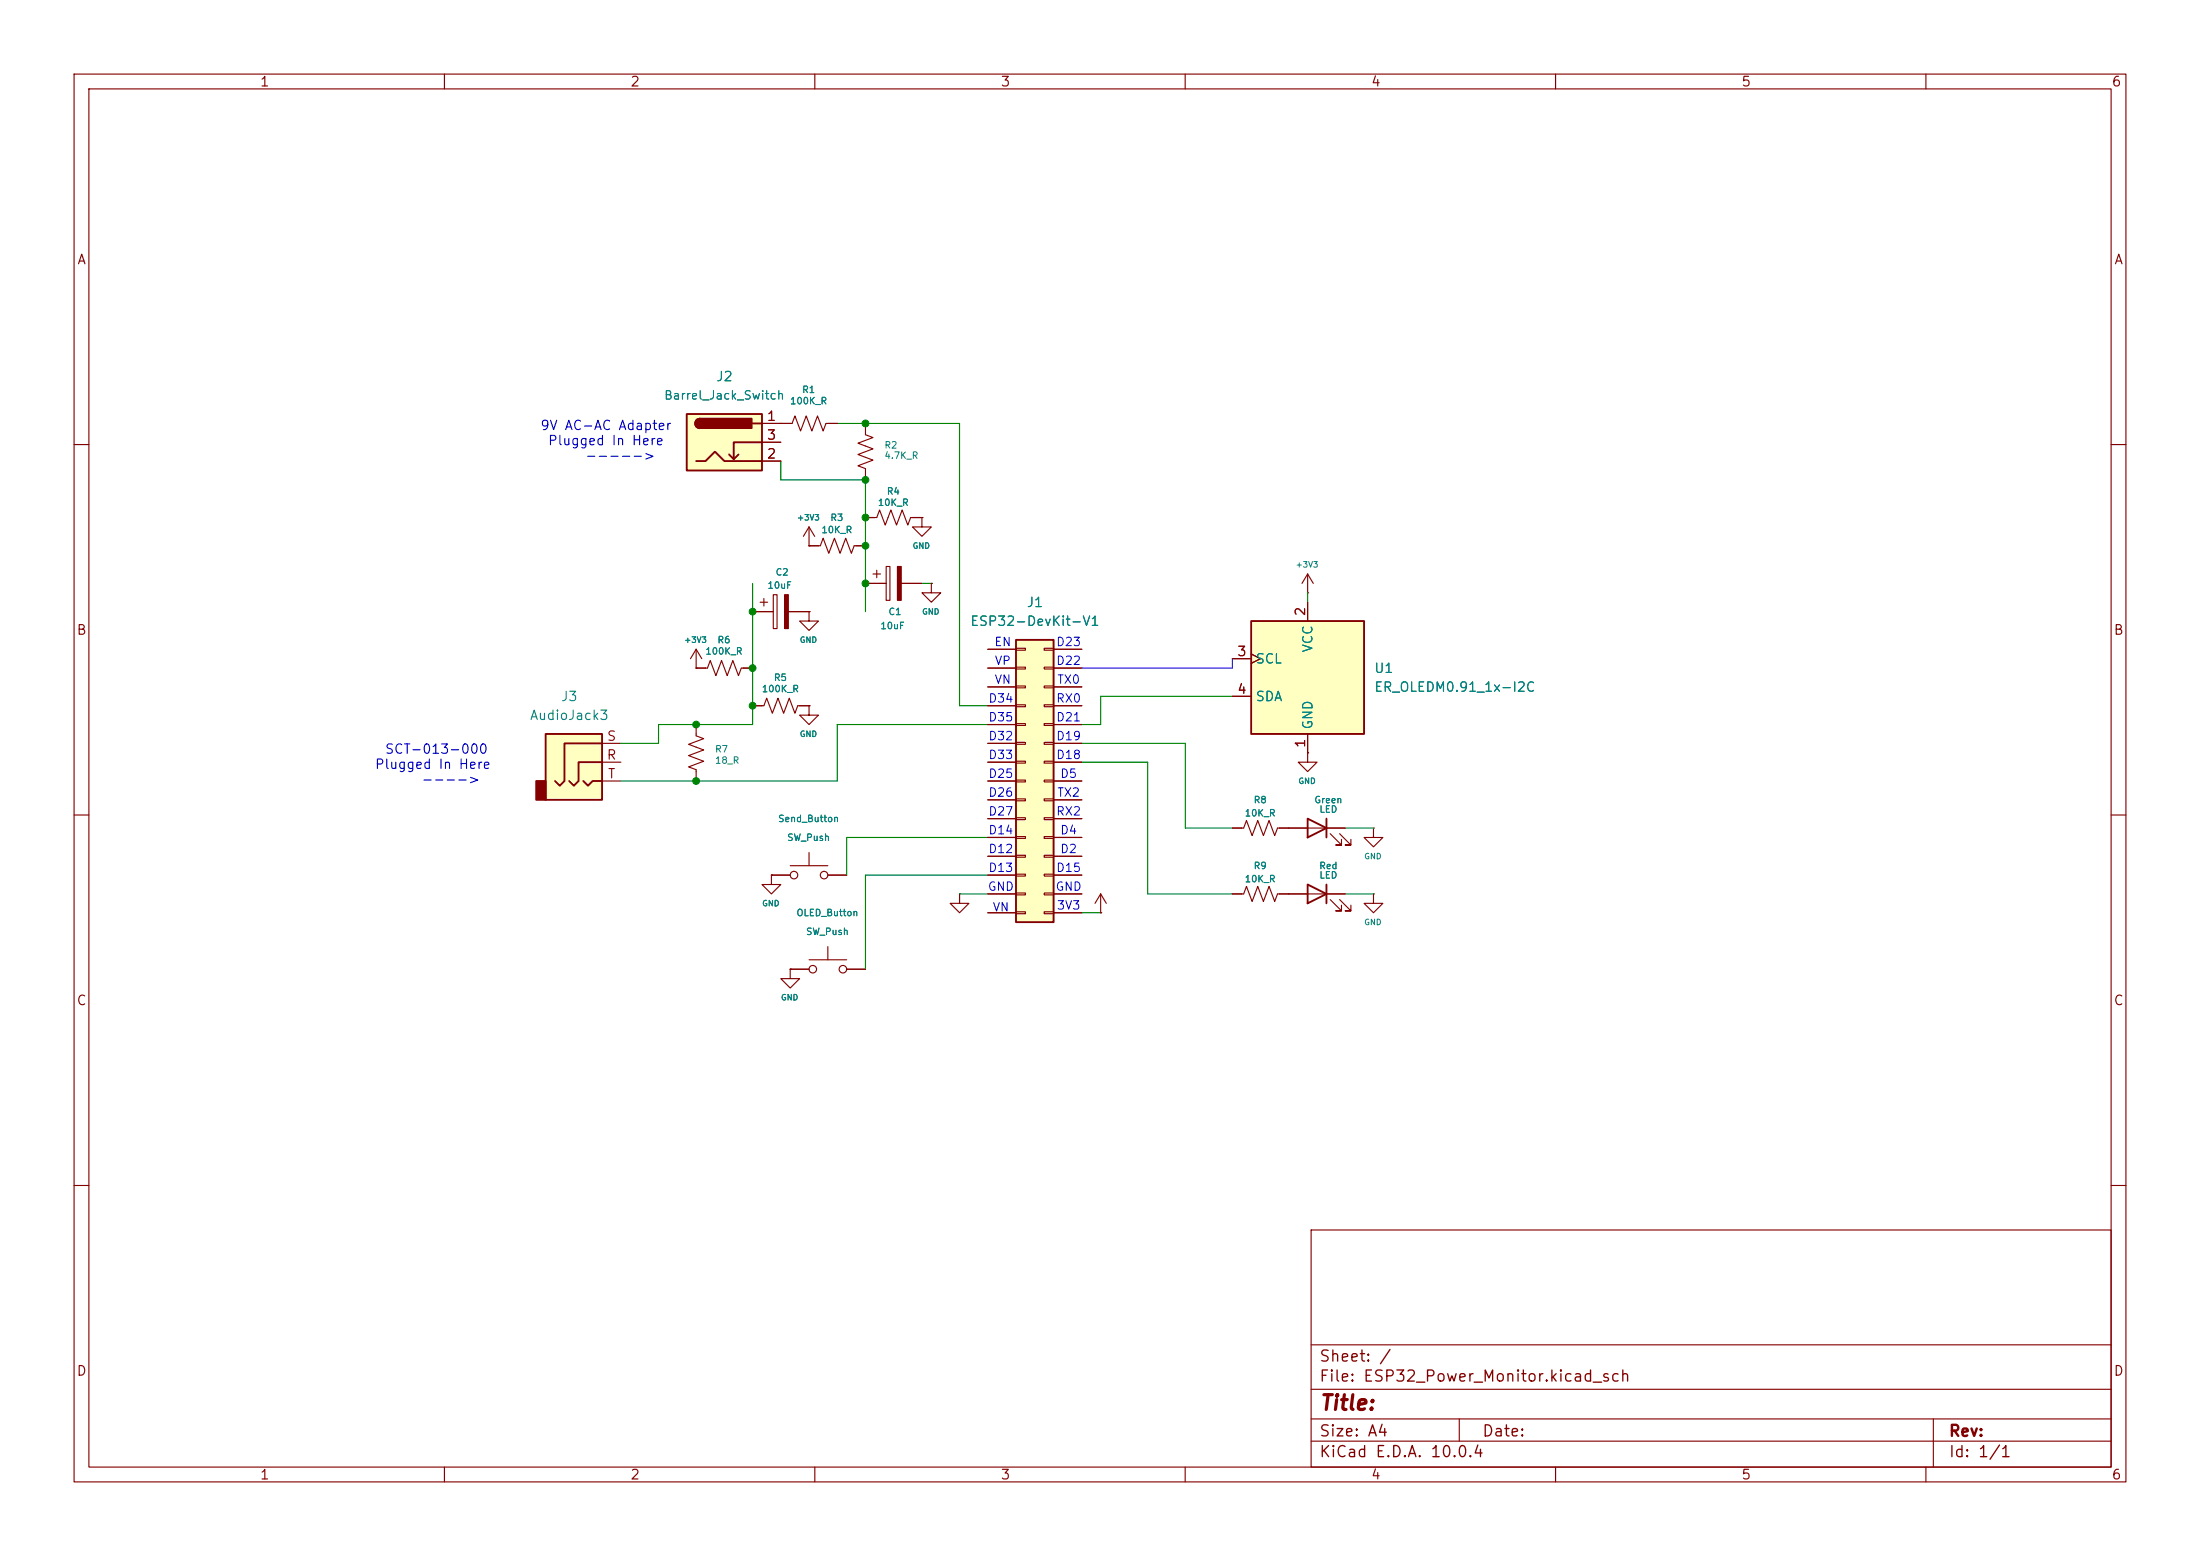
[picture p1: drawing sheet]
<svg xmlns="http://www.w3.org/2000/svg" width="297mm" height="210mm" viewBox="0 0 297 210" stroke-linecap="round" stroke-linejoin="round" font-family="sans-serif">
<path d="M0 0h297v210h-297z" fill="#fff" stroke="#fff" stroke-width=".14"/>
<g fill="none" stroke="#840000" stroke-width=".15">
<path d="M10 10h277v190h-277zM12 12h273v186h-273zM60 10v2M110 10v2M160 10v2M210 10v2M260 10v2M116.8 57.2v1.5l1.1 .4-2.1 .7 2.1 .8-2.1 .7 2.1 .8-2.1 .8 1 .3v1.6M10 60h2M285 60h2M94 90.2h.1M94 97.8v1.5l1 .4-2 .8 2 .7-2 .8 2 .7-2 .8 1 .4v1.5"/>
<path d="M94 87.6l-.8 1.3M94 87.6l.7 1.3M94 87.6v2.6M101.6 95.3h1.5l.4-1.1 .8 2.1 .7-2.1 .8 2.1 .8-2.1 .7 2.1 .4-1h1.5M101.6 82.6h2.8M102.6 81.3h1M103.1 80.8v1M104.4 80.3h.5v4.5h-.5zM106.4 82.6h2.8M109.2 82.6v1.2h1.3l-1.3 1.3-1.3-1.3h1.3M109.2 82.6h.1M10 110h2"/>
<path d="M285 110h2M148.6 123.2h.1M148.6 120.7l-.8 1.2M148.6 120.7l.8 1.2M148.6 120.7v2.5M185.4 120.7v1.2h1.3l-1.3 1.3-1.3-1.3h1.3M185.4 120.7h.1M10 160h2M177 166h108v32h-108zM285 160h2M60 198v2M110 198v2"/>
<path d="M160 198v2M177 194.5h108M177 191.5h108M177 187.5h108M177 181.5h108M197 191.5v3M210 198v2M260 198v2M261 191.5v6.5"/>
</g>
<path d="M105.9 80.3h.5v4.5h-.5z" fill="#840000" stroke="#840000" stroke-width=".15"/>
<path d="M73.7 99.1h7.6v8.9h-7.6z" fill="#ffffc2"/>
<path d="M72.4 105.4h1.3v2.6h-1.3z" fill="#840000" stroke="#840000" stroke-width=".25"/>
<path d="M73.7 99.1h7.6v8.9h-7.6zM78.7 105.4l.7 .6 .6-.6h1.3M81.3 102.9h-3.2v2.5l-.6 .6-.7-.6M81.3 100.3h-5.1v5.1l-.6 .6-.7-.6" fill="none" stroke="#840000" stroke-width=".25"/>
<path d="M176.5 77.5l-.7 1.2M176.5 77.5l.8 1.2M176.5 77.5v2.5M176.5 80h.1M81.3 102.9h2.5M81.3 100.3h2.5M81.3 105.4h2.5" fill="none" stroke="#840000" stroke-width=".15"/>
<path d="M92.7 55.9h10.2v7.6h-10.2z" fill="#ffffc2"/>
<path d="M92.7 55.9h10.2v7.6h-10.2zM94.5 56.5a.64 .64 0 0 0-.6 .7 .64 .64 0 0 0 .6 .6M101.6 57.2h1.3M102.9 59.7h-3.8v2.3l-.7-.7M94 62.2h1.2l1.3-1.2 1.3 1.2h5.1M99.7 61.3l-.6 .7M176.5 119.4l2.6 1.3-2.6 1.2zM176.5 110.5l2.6 1.3-2.6 1.2zM179.1 110.5v2.5M179.1 119.4v2.5" fill="none" stroke="#840000" stroke-width=".25"/>
<g fill="#840000" stroke="#840000" stroke-width=".25">
<path d="M94 56.7l.5-.2v1.3a.63 .63 0 0 1-.6-.4 .63 .63 0 0 1 .1-.7z"/>
<path d="M94.5 56.5h7v1.3h-7z"/>
</g>
<g fill="none" stroke="#840000" stroke-width=".15">
<path d="M102.9 57.2h4l.4-1.1 .8 2.1 .7-2.1 .8 2.1 .8-2.1 .7 2.1 .4-1h1.5M102.9 59.7h2.5M102.9 62.2h2.5M94 90.2h1.5l.4-1 .7 2 .8-2 .8 2 .7-2 .8 2 .4-1h1.5M109.2 95.3v1.2h1.3l-1.3 1.3-1.3-1.3h1.3M109.2 95.3h.1M166.4 111.8h1.5l.4-1.1 .7 2.1 .8-2.1 .8 2.1 .7-2.1 .8 2.1 .4-1h9.1M176.5 101.6v1.3h1.3l-1.3 1.2-1.2-1.2h1.2M176.5 101.6h.1M179.6 112.5l1.5 1.5h-.8h.8v-.7M180.8 112.5l1.6 1.5h-.8h.8v-.7M185.4 111.8v1.2h1.3l-1.3 1.3-1.3-1.3h1.3"/>
<path d="M185.4 111.8h.1M166.4 120.7h1.5l.4-1.1 .7 2.1 .8-2.1 .8 2.1 .7-2.1 .8 2.1 .4-1h9.1M179.6 121.4l1.5 1.5h-.8h.8v-.7M180.8 121.4l1.6 1.5h-.8h.8v-.7"/>
</g>
<path d="M168.9 83.8h15.2v15.3h-15.2z" fill="#ffffc2"/>
<path d="M168.9 83.8h15.2v15.3h-15.2z" fill="none" stroke="#840000" stroke-width=".25"/>
<g fill="none" stroke="#840000" stroke-width=".15">
<path d="M109.2 73.7h.1M109.2 73.7h1.5l.4-1.1 .8 2.1 .7-2.1 .8 2.1 .8-2.1 .7 2.1 .4-1h1.5M109.2 71.1l-.7 1.3M109.2 71.1l.8 1.3M109.2 71.1v2.6M116.8 69.9h1.6l.3-1.1 .8 2.1 .8-2.1 .7 2.1 .8-2.1 .8 2.1 .3-1h1.6M124.5 69.9v1.2h1.2l-1.2 1.3-1.3-1.3h1.3M124.5 69.9h.1M166.4 88.9h2.5M166.4 94h2.5M168.9 88.3l1.3 .6-1.3 .6M176.5 81.3v2.5"/>
<path d="M176.5 99.1v2.5M104.1 118.1v1.3h1.3l-1.3 1.3-1.2-1.3h1.2M104.1 118.1h.1M104.1 118.1h2.6M106.7 116.8h5.1M109.2 115.1v1.7M111.8 118.1h2.5M106.7 130.8v1.3h1.2l-1.2 1.3-1.3-1.3h1.3M106.7 130.8h.1M106.7 130.8h2.5M109.2 129.5h5.1M111.8 127.8v1.7"/>
<path d="M114.3 130.8h2.5M129.5 120.7v1.2h1.3l-1.3 1.3-1.2-1.3h1.2M129.5 120.7h.1"/>
<circle cx="107.2" cy="118.1" r=".51"/>
<circle cx="111.3" cy="118.1" r=".51"/>
<circle cx="109.7" cy="130.8" r=".51"/>
<circle cx="113.8" cy="130.8" r=".51"/>
</g>
<path d="M137.2 86.4h5v38.1h-5z" fill="#ffffc2"/>
<path d="M137.2 86.4h5v38.1h-5z" fill="none" stroke="#840000" stroke-width=".25"/>
<g fill="none" stroke="#840000" stroke-width=".15">
<path d="M102.9 57.2h3.8M102.9 59.7h2.5M111.8 57.2h1.2M102.9 62.2h2.5M109.2 73.7h.1M109.2 73.7h1.3M115.6 73.7h1.2M116.8 78.7h2.8M116.8 69.9h1.3M117.9 77.5h1M118.4 77v1M119.6 76.5h.5v4.5h-.5z"/>
<path d="M121.7 78.7h2.8M123.2 69.9h1.3M124.5 69.9h.1M125.7 78.7v1.3h1.3l-1.3 1.3-1.2-1.3h1.2M125.7 78.7h.1M94 90.2h.1M94 90.2h1.2M100.3 90.2h1.3M101.6 95.3h1.3M101.6 82.6h2.8M106.4 82.6h2.8M107.9 95.3h1.3"/>
<path d="M109.2 82.6h.1M109.2 95.3h.1M133.3 87.6h3.9M133.3 90.2h3.9M133.3 92.7h3.9M133.3 95.3h3.9M133.3 97.8h3.9M137.2 87.5h1.2v.3h-1.2zM137.2 90h1.2v.3h-1.2zM137.2 92.6h1.2v.2h-1.2zM137.2 95.1h1.2v.3h-1.2zM137.2 97.7h1.2v.2h-1.2z"/>
<path d="M141 87.5h1.2v.3h-1.2zM141 90h1.2v.3h-1.2zM141 92.6h1.2v.2h-1.2zM141 95.1h1.2v.3h-1.2zM141 97.7h1.2v.2h-1.2zM142.2 87.6h3.8M142.2 90.2h3.8M142.2 92.7h3.8M142.2 95.3h3.8M142.2 97.8h3.8M166.4 88.9h2.5M166.4 94h2.5"/>
<path d="M168.9 88.3l1.3 .6-1.3 .6M176.5 81.3v2.5M176.5 99.1v2.5M104.1 118.1h.1M104.1 118.1h2.6M111.8 118.1h2.5M133.3 100.3h3.9M133.3 102.9h3.9M133.3 105.4h3.9M133.3 108h3.9M133.3 110.5h3.9M133.3 113h3.9"/>
<path d="M133.3 115.6h3.9M133.3 118.1h3.9M137.2 100.2h1.2v.3h-1.2zM137.2 102.7h1.2v.3h-1.2zM137.2 105.3h1.2v.2h-1.2zM137.2 107.8h1.2v.3h-1.2zM137.2 110.4h1.2v.2h-1.2zM137.2 112.9h1.2v.3h-1.2zM137.2 115.4h1.2v.3h-1.2zM137.2 118h1.2v.2h-1.2zM141 100.2h1.2v.3h-1.2zM141 102.7h1.2v.3h-1.2z"/>
<path d="M141 105.3h1.2v.2h-1.2zM141 107.8h1.2v.3h-1.2zM141 110.4h1.2v.2h-1.2zM141 112.9h1.2v.3h-1.2zM141 115.4h1.2v.3h-1.2zM141 118h1.2v.2h-1.2zM142.2 100.3h3.8M142.2 102.9h3.8M142.2 105.4h3.8M142.2 108h3.8M142.2 110.5h3.8M142.2 113h3.8"/>
<path d="M142.2 115.6h3.8M142.2 118.1h3.8M166.4 111.8h1.2M172.7 111.8h3.8M176.5 101.6h.1M179.1 111.8h2.5M106.7 130.8h.1M106.7 130.8h2.5M114.3 130.8h2.5M133.3 120.7h3.9M133.3 123.2h3.9M137.2 120.5h1.2v.3h-1.2z"/>
<path d="M137.2 123.1h1.2v.2h-1.2zM141 120.5h1.2v.3h-1.2zM141 123.1h1.2v.2h-1.2zM142.2 120.7h3.8M142.2 123.2h3.8M148.6 123.2h.1M166.4 120.7h1.2M172.7 120.7h3.8M179.1 120.7h2.5"/>
</g>
<path d="M121.2 76.5h.5v4.5h-.5z" fill="#840000" stroke="#840000" stroke-width=".15"/>
<g fill="none" stroke="#008400" stroke-width=".15">
<path d="M113 57.2h16.5v38.1h3.8M101.6 78.7v19.1h-12.7v2.5h-5.1M105.4 62.2v2.6h11.4v17.8M124.5 78.7h1.2M133.3 97.8h-20.3v7.6h-29.2M166.4 94h-17.8v3.8h-2.6M176.5 80v1.3M133.3 113h-19v5.1M133.3 118.1h-16.5v12.7M146 102.9h8.9v17.8h11.5M146 100.3h14v11.5h6.4M181.6 111.8h3.8"/>
<path d="M129.5 120.7h3.8M146 123.2h2.6M181.6 120.7h3.8"/>
</g>
<path d="M166.4 88.9v1.3h-20.4" fill="none" stroke="#2f00ff" stroke-width=".15"/>
<g fill="#008400" stroke="#008400" stroke-width=".14">
<circle cx="94" cy="97.8" r=".46"/>
<circle cx="101.6" cy="95.3" r=".46"/>
<circle cx="101.6" cy="90.2" r=".46"/>
<circle cx="101.6" cy="82.6" r=".46"/>
<circle cx="94" cy="105.4" r=".46"/>
<circle cx="116.8" cy="78.7" r=".46"/>
<circle cx="116.8" cy="73.7" r=".46"/>
<circle cx="116.8" cy="69.9" r=".46"/>
<circle cx="116.8" cy="64.8" r=".46"/>
<circle cx="116.8" cy="57.2" r=".46"/>
</g>
<text font-size="2" fill="#840000" x="178" y="190.8">Title:</text>
<g font-size="1.5" fill="#840000">
<text x="178" y="184.2">Sheet: /</text>
<text x="178" y="186.9">File: ESP32_Power_Monitor.kicad_sch</text>
<text x="178" y="197.1">KiCad E.D.A. 10.0.4</text>
<text x="178" y="194.3">Size: A4</text>
<text x="200" y="194.3">Date:</text>
<text x="263" y="194.3">Rev:</text>
<text x="263" y="197.1">Id: 1/1</text>
</g>
<g font-size="1.3" fill="#840000">
<text x="35" y="12">1</text>
<text x="85" y="12">2</text>
<text x="135" y="12">3</text>
<text x="185" y="12">4</text>
<text x="235" y="12">5</text>
<text x="285" y="12">6</text>
<text x="10.3" y="36">A</text>
<text x="285.3" y="36">A</text>
<text x="103.4" y="57.1">1</text>
<text x="103.4" y="59.7">3</text>
<text x="103.4" y="62.2">2</text>
<text x="176.5" y="83.3" transform="rotate(-90 176.5 83.3)">2</text>
<text x="10.3" y="86">B</text>
<text x="166.9" y="88.9">3</text>
<text x="285.3" y="86">B</text>
<text x="166.9" y="94">4</text>
<text x="81.8" y="100.3">S</text>
<text x="176.5" y="101" transform="rotate(-90 176.5 101)">1</text>
<text x="81.8" y="102.8">R</text>
<text x="82" y="105.4">T</text>
<text x="10.3" y="136">C</text>
<text x="285.3" y="136">C</text>
<text x="10.3" y="186">D</text>
<text x="285.3" y="186">D</text>
<text x="35" y="200">1</text>
<text x="85" y="200">2</text>
<text x="135" y="200">3</text>
<text x="185" y="200">4</text>
<text x="235" y="200">5</text>
<text x="285" y="200">6</text>
</g>
<g font-size="1.3" fill="#008484">
<text x="96.6" y="51.8">J2</text>
<text x="138.5" y="82.3">J1</text>
<text x="130.9" y="84.8">ESP32-DevKit-V1</text>
<text x="169.4" y="89.9">SCL</text>
<text x="177.5" y="88.2" transform="rotate(-90 177.5 88.2)">VCC</text>
<text x="75.6" y="95">J3</text>
<text x="169.4" y="95">SDA</text>
<text x="185.4" y="91.1">U1</text>
<text x="185.4" y="93.7">ER_OLEDM0.91_1x-I2C</text>
<text x="71.4" y="97.5">AudioJack3</text>
<text x="177.5" y="98.6" transform="rotate(-90 177.5 98.6)">GND</text>
</g>
<g font-size="1.3" fill="#0000c2">
<text x="72.9" y="58.4">9V AC-AC Adapter</text>
<text x="73.9" y="60.4">Plugged In Here</text>
<text x="78.9" y="62.5">-----&gt;</text>
<text x="50.5" y="104.1">Plugged In Here</text>
<text x="51.9" y="102.1">SCT-013-000</text>
<text x="56.8" y="106.1">----&gt;</text>
</g>
<text font-size="1.1" fill="#008484" x="89.6" y="54.2">Barrel_Jack_Switch</text>
<g font-size="1.1" fill="#0000c2">
<text x="134.2" y="87.5">EN</text>
<text x="142.5" y="87.5">D23</text>
<text x="133.4" y="95.1">D34</text>
<text x="134.2" y="92.6">VN</text>
<text x="134.2" y="90">VP</text>
<text x="142.5" y="90">D22</text>
<text x="142.5" y="95.1">RX0</text>
<text x="142.6" y="92.6">TX0</text>
<text x="133.4" y="97.7">D35</text>
<text x="133.4" y="100.2">D32</text>
<text x="142.5" y="100.2">D19</text>
<text x="142.5" y="97.7">D21</text>
<text x="133.4" y="105.3">D25</text>
<text x="133.4" y="107.8">D26</text>
<text x="133.4" y="102.7">D33</text>
<text x="142.5" y="102.7">D18</text>
<text x="142.6" y="107.8">TX2</text>
<text x="143" y="105.3">D5</text>
<text x="133.4" y="112.9">D14</text>
<text x="133.4" y="110.4">D27</text>
<text x="142.5" y="110.4">RX2</text>
<text x="143" y="112.9">D4</text>
<text x="133.4" y="118">D13</text>
<text x="133.4" y="115.4">D12</text>
<text x="142.5" y="118">D15</text>
<text x="143" y="115.4">D2</text>
<text x="133.3" y="120.5">GND</text>
<text x="133.9" y="123.3">VN</text>
<text x="142.4" y="120.5">GND</text>
<text x="142.6" y="123.1">3V3</text>
</g>
<g font-size=".9" fill="#008484">
<text x="108.2" y="53.3">R1</text>
<text x="106.6" y="54.8">100K_R</text>
<text x="119.3" y="60.8">R2</text>
<text x="119.3" y="62.1">4.7K_R</text>
<text x="112" y="70.5">R3</text>
<text x="118.4" y="68.5">10K_R</text>
<text x="119.6" y="67">R4</text>
<text x="104.6" y="77.9">C2</text>
<text x="110.8" y="72.2">10K_R</text>
<text x="103.5" y="79.7">10uF</text>
<text x="119.9" y="83.2">C1</text>
<text x="95.2" y="88.6">100K_R</text>
<text x="96.8" y="87">R6</text>
<text x="118.8" y="85.1">10uF</text>
<text x="102.8" y="93.6">100K_R</text>
<text x="104.4" y="92.1">R5</text>
<text x="96.5" y="101.8">R7</text>
<text x="96.5" y="103.3">18_R</text>
<text x="105" y="111.2">Send_Button</text>
<text x="106.2" y="113.7">SW_Push</text>
<text x="168" y="110.4">10K_R</text>
<text x="169.2" y="108.6">R8</text>
<text x="177.4" y="108.6">Green</text>
<text x="178" y="109.9">LED</text>
<text x="168" y="119.3">10K_R</text>
<text x="169.2" y="117.5">R9</text>
<text x="178" y="117.5">Red</text>
<text x="178" y="118.8">LED</text>
<text x="107.5" y="123.9">OLED_Button</text>
<text x="108.7" y="126.4">SW_Push</text>
</g>
<g font-size=".8" fill="#008484">
<text x="107.5" y="70.4">+3V3</text>
<text x="123.1" y="74.2">GND</text>
<text x="174.9" y="76.8">+3V3</text>
<text x="124.4" y="83.1">GND</text>
<text x="92.3" y="86.9">+3V3</text>
<text x="107.9" y="86.9">GND</text>
<text x="107.9" y="99.6">GND</text>
<text x="175.2" y="106">GND</text>
<text x="184.1" y="116.2">GND</text>
<text x="102.8" y="122.5">GND</text>
<text x="184.1" y="125">GND</text>
<text x="105.4" y="135.2">GND</text>
</g>
</svg>
